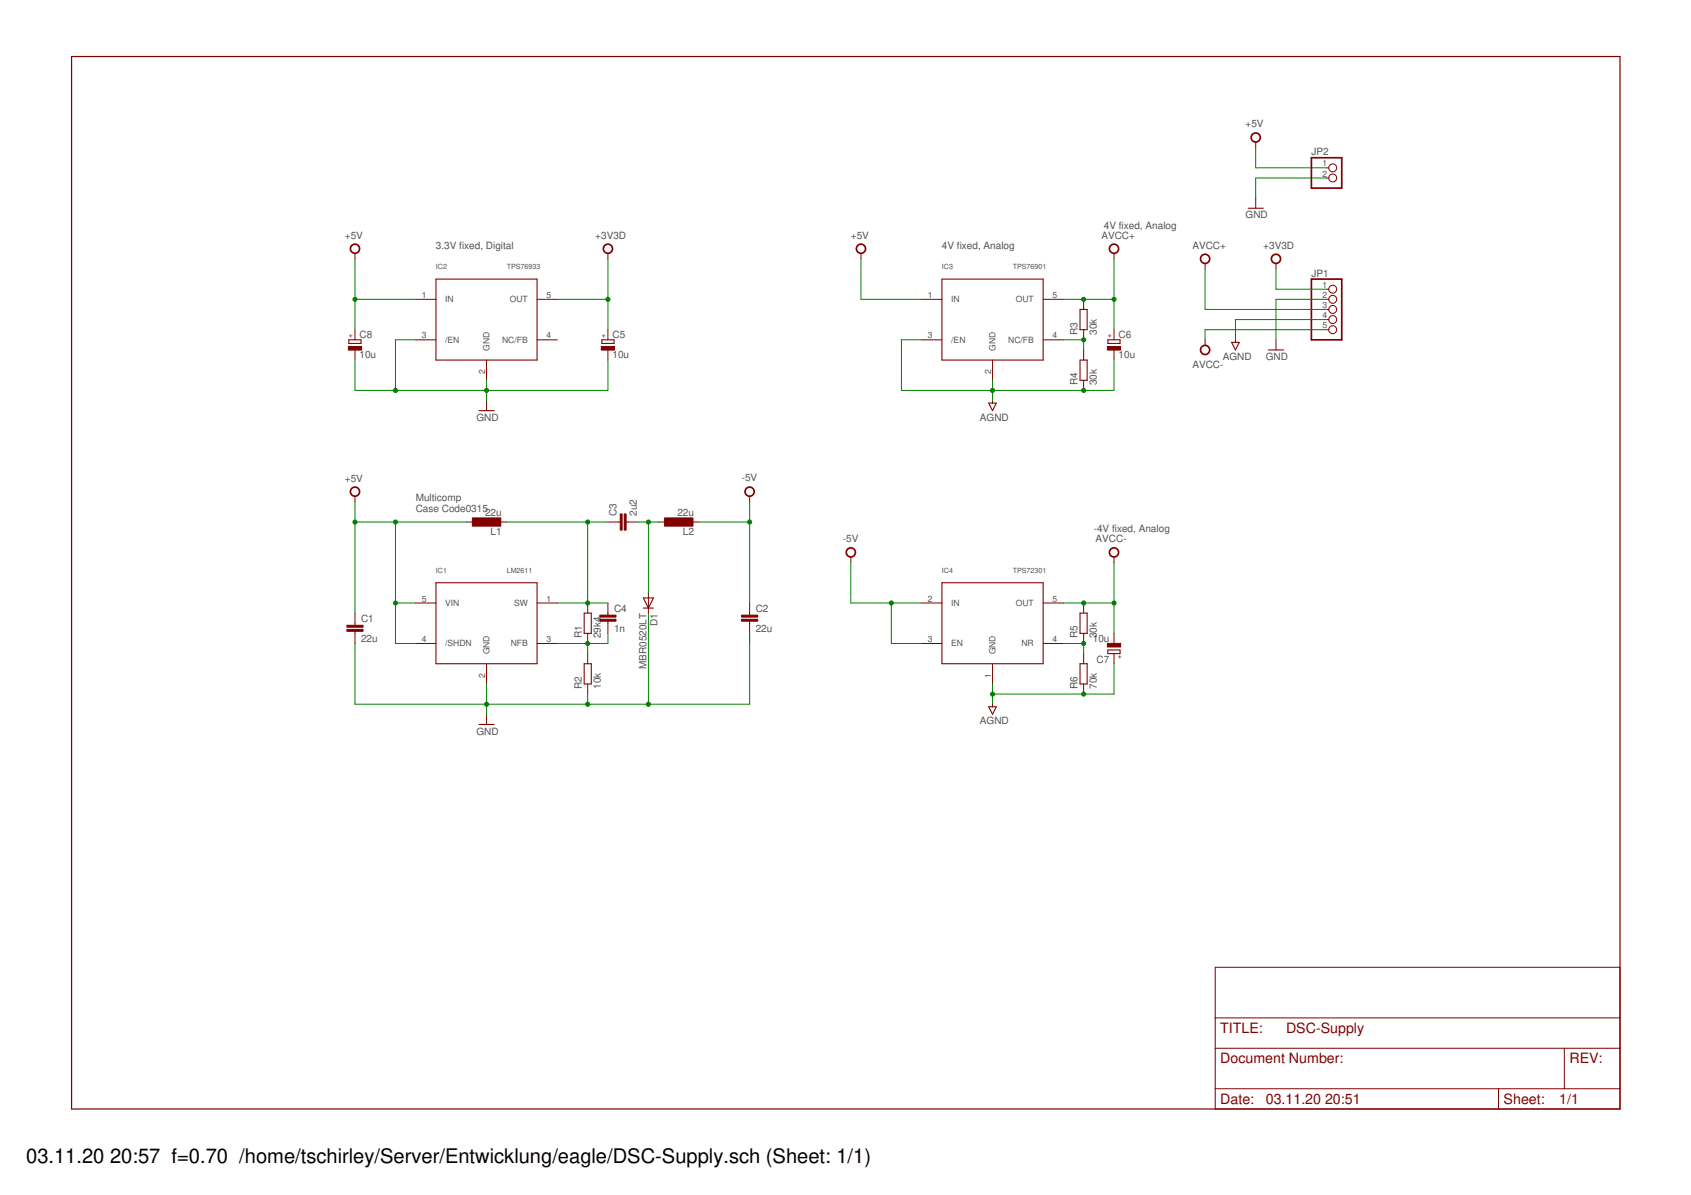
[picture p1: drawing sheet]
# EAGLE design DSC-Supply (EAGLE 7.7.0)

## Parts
C1  22u  C-EUC0805  [C0805]
C2  22u  C-EUC0805  [C0805]
C3  2u2  C-EUC0805  [C0805]
C4  1n  C-EUC0805  [C0805]
C5  10u  CPOL-EU153CLV-0405  [153CLV-0405]
C6  10u  CPOL-EU153CLV-0405  [153CLV-0405]
C7  10u  CPOL-EU153CLV-0405  [153CLV-0405]
C8  10u  CPOL-EU153CLV-0405  [153CLV-0405]
D1  MBR0520LT  [SOD123]
IC1  LM2611  [SOT23-DBV]
IC2  TPS76933  TPS769XX  [SOT23-DBV]
IC3  TPS76901  TPS769XX  [SOT23-DBV]
IC4  TPS72301  [SOT23-DBV]
JP1  PINHD-1X5  [1X05]
JP2  PINHD-1X2  [1X02]
L1  22u  L-EU  [L0315]
L2  22u  L-EU  [L0315]
R1  29k4  R-EU_R0805  [R0805]
R2  10k  R-EU_R0805  [R0805]
R3  30k  R-EU_R0805  [R0805]
R4  30k  R-EU_R0805  [R0805]
R5  30k  R-EU_R0805  [R0805]
R6  70k  R-EU_R0805  [R0805]

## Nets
+3V3D: C5.+ IC2.5(OUT) JP1.1
+5V: C1.1 C8.+ IC1.4(/SHDN) IC1.5(VIN) IC2.1(IN) IC3.1(IN) JP2.1 L1.1
-5V: C2.1 IC4.2(IN) IC4.3(EN) L2.2
AGND: C6.- C7.+ IC3.2(GND) IC3.3(/EN) IC4.1(GND) JP1.4 R4.1 R6.1
AVCC+: C6.+ IC3.5(OUT) JP1.3 R3.2
AVCC-: C7.- IC4.5(OUT) JP1.5 R5.2
GND: C1.2 C2.2 C5.- C8.- D1.C IC1.2(GND) IC2.2(GND) IC2.3(/EN) JP1.2 JP2.2 R2.1
N$2: C3.1 C4.1 IC1.1(SW) L1.2 R1.2
N$3: C4.2 IC1.3(NFB) R1.1 R2.2
N$4: IC3.4(NC/FB) R3.1 R4.2
N$6: IC4.4(NR) R5.1 R6.2
N$8: C3.2 D1.A L2.1
Unconnected: IC2.4(NC/FB)

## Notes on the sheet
- 4V fixed, Analog
- 3.3V fixed, Digital | 4V fixed, Analog
- Multicomp 
  Case Code0315
- -4V fixed, Analog
